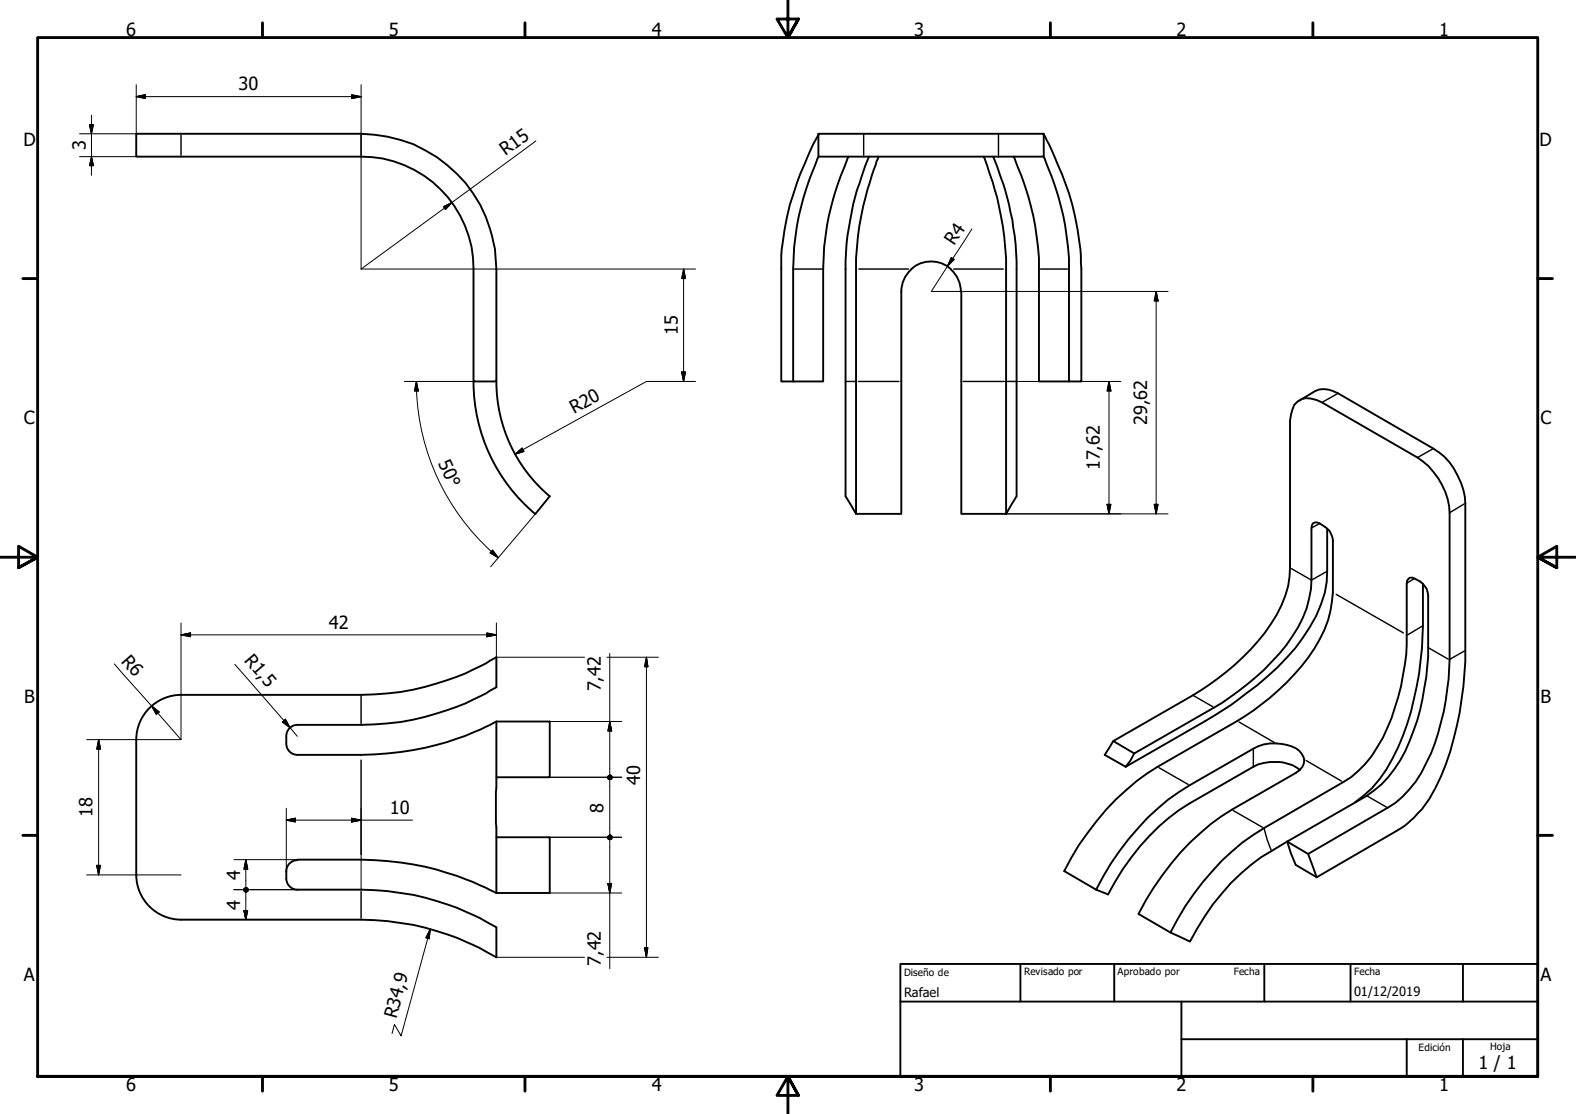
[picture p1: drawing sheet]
<svg xmlns="http://www.w3.org/2000/svg" width="420mm" height="297mm" viewBox="0 0 420 297" stroke-linecap="round" stroke-linejoin="round" font-family="sans-serif">
<!-- layer: Visible (ISO) -->
<g fill="none" stroke="#000" stroke-width=".51">
<path d="M36.3 35.7h60a36 36 0 0 1 36 36v30h-6.1v-30a29.9 29.9 0 0 0-29.9-29.9h-60zM218.2 35.7v.2a82.2 82.2 0 0 0-9.9 32.3v33.5h3.2M218.2 35.7h60.1v6.1h-60.1zM278.3 35.7v.2a82.2 82.2 0 0 1 9.9 32.3l.1 33.5h-3.3M218.2 41.8a77.3 77.3 0 0 0-6.7 29.9v30h8v-30a77.3 77.3 0 0 1 6.7-29.9M231.6 41.8l-.5 1.2a76.6 76.6 0 0 0-5.7 26.6v62.7l2.8 4.7M234.2 41.8a85.8 85.8 0 0 0-6 29.9v65.3M262.3 41.8a85.8 85.8 0 0 1 5.9 29.9v65.3M264.8 41.8a76.4 76.4 0 0 1 6.2 29.9v60.6l-2.8 4.7M270.3 41.8a77.3 77.3 0 0 1 6.7 29.9v30h8v-30a77.3 77.3 0 0 0-6.7-29.9M240.3 77.7v59.3h-12.1M243 71.7a7.9 7.9 0 0 1 10.5 0"/>
<path d="M243 71.8a7.9 7.9 0 0 0-2.7 6M253.5 71.8a7.9 7.9 0 0 1 2.7 6M256.3 77.7v59.3h11.9M126.2 101.8a46 46 0 0 0 16.5 35.2M132.3 101.8a39.9 39.9 0 0 0 14.3 30.6M346.5 106.8l4.1-2.5a6.2 6.2 0 0 1 6.1 .6l25.4 14.7a18.3 18.3 0 0 1 8.6 14.6v39.3a88.6 88.6 0 0 1-6.5 33.5 32.1 32.1 0 0 1-7.3 11 18.1 18.1 0 0 1-4.7 3.6l-21.2 12.3M146.6 132.3l-3.9 4.7M353.8 141v11.3a26 26 0 0 1-4.6 14.8 61.4 61.4 0 0 1-17 17.8l-4.2 3.2-4.2 2.6-23.7 13.8M379.3 155.7a112.5 112.5 0 0 1-1.6 27.3 60.6 60.6 0 0 1-9.9 24.8l-2 2.4-4.6 3.8M36.3 197.2v36.1M48.3 185.3h48a69.2 69.2 0 0 0 35.8-9.9l.2-.2v8a71.2 71.2 0 0 1-36 10.1h-17.1M48.3 185.3a12 12 0 0 0-12 12"/>
<path d="M76.3 196.3v1.9M76.3 198.3a2.98 2.98 0 0 0 3 3M79.3 193.3a2.98 2.98 0 0 0-3 3M132.3 192.4a77.6 77.6 0 0 1-36 8.9h-17.1M132.3 192.4h14.3v14.8h-14.3M132.3 192.4v45.7M296.8 197.6l-2.3 3.7 5.6 3.2M302.4 200.9l-1 1.9-1.3 1.7M346.6 205.3a11.5 11.5 0 0 0-12.5-.8l-17 9.7a60 60 0 0 0-21.7 24.3l-3.2-1.3M36.3 233.2a12 12 0 0 0 12 12M76.3 232.3v2M76.3 234.2a2.98 2.98 0 0 0 3 3"/>
<path d="M79.2 237.2h17.1a72.1 72.1 0 0 1 36 10.1v8a71.2 71.2 0 0 0-36-10.1h-48M79.2 229.2h17.1a77.6 77.6 0 0 1 36 8.9M79.3 229.3a2.98 2.98 0 0 0-3 3M132.3 223.3h14.3v14.8h-14.3M292.2 237.2a69.2 69.2 0 0 1 22.1-26l19.8-11.6a12.1 12.1 0 0 1 12.2 .5 3.2 3.2 0 0 1 .2 5.2l-1.1 .8-17 9.8a68.1 68.1 0 0 0-24.9 27.8l8.5 5M348.7 227.7l2.3 6.2M351 233.9l-5.6-3.3-1.2-3-1-3.2-4.2 2.5a54.4 54.4 0 0 0-19.8 20.7l-2 3.5-5.2-2.4a69.2 69.2 0 0 1 22.1-26.1l24-14.1a25.4 25.4 0 0 0 9.1-9.3 52.2 52.2 0 0 0 6.8-19.1 40.5 40.5 0 0 0 1-10.7v-13.8a1.35 1.35 0 0 1 .7-1.4 1.35 1.35 0 0 1 1.5 .1 5.3 5.3 0 0 1 3.5 4.4v14a65.6 65.6 0 0 1-7.4 30.1 27.6 27.6 0 0 1-8.9 9.4l-21.2 12.2 5.5 3.3 21.3-12.3a26.8 26.8 0 0 0 10.2-12 59.1 59.1 0 0 0 5.6-19.6l.4-2.8 .3-5.1v-39.1a19 19 0 0 0-8.5-14.8l-25.6-14.7a7.4 7.4 0 0 0-5.4-.9l-1.1 .6-.8 .9-.9 2.7-.3 1.7v39.1a26.6 26.6 0 0 1-5.1 15 65.2 65.2 0 0 1-20.8 19l-21.2 12.2 5.6 3.3 21.2-12.2a67.4 67.4 0 0 0 21-19 26.6 26.6 0 0 0 5-15l.2-14.6a1.26 1.26 0 0 1 2-.5 6.2 6.2 0 0 1 3.4 3.6l.1 14.8a32.1 32.1 0 0 1-8.3 19.7 67.4 67.4 0 0 1-17.2 14.6l-21.2 12.2a68.1 68.1 0 0 0-24.9 27.8l8.5 4.9"/>
</g>
<!-- layer: Visible fina (ISO) -->
<g fill="none" stroke="#000" stroke-width=".38">
<path d="M48.3 36.1v5.3M96.3 36.1v5.3M230.3 36.1v5.3M266.2 36.1v5.3M211.8 71.7h7.3M229 71.7h13.2M254.3 71.7h13.2M277.4 71.7h7.2M225.6 101.7h2.5M228.9 101.7h10.7M256.8 101.7h10.8M268.4 101.7h2.5"/>
<path d="M356.5 105l-3.8 2.2M381.9 119.7l-3.8 2.2M351.7 139.7l-1.9 1M390.4 134.4l-3.8 2.2M344.3 151.6l5.1 2.9M353.7 152.4l-3.8 2.1M356.2 158.5l17.9 10.3M377.1 154.3l-1.9 1.1M379.1 167l-3.8 2.3M381 172.8l5.1 3M390.4 173.6l-3.8 2.2M96.3 185.7v7.2"/>
<path d="M318.3 185.5l5 3M330.3 192.5l9.4 5.5M334.1 199.9v4.3M96.3 202.7v25.1M309 204.7l7.7 4.5M328.8 216.1l7.7 4.5M348.2 202.8l9.4 5.5M364.6 212.3l5.1 3M96.3 237.7v7.1M337.1 221.1l.7 2.8 1 2.7"/>
</g>
<!-- layer: Borde (ISO) -->
<g fill="none" stroke="#000" stroke-width=".76">
<path d="M210.1 0v10l-3-4.9h5.8l-2.8 4.9 2.8-4.9M70 6.1v3.9M140 6.1v3.9M280 6.1v3.9M350 6.1v3.9M6.1 74.3h3.9M410 74.3h3.9M0 148.6h10l-5-2.9v5.7l5-2.8-5 2.8M420 148.6h-10l5-2.9v5.7l-5-2.8 5 2.8M6.1 222.7h3.9M410 222.7h3.9M10 287v-277h400v277h-400h400"/>
<path d="M70 287v3.9M140 287v3.9M212.9 292.1l-2.8-5.1 2.8 5.1h-5.8l3-5.1v10M280 287v3.9M350 287v3.9"/>
</g>
<path d="M240 257h170v30h-170zM272 257v10.1M297.1 257v10.1M337.1 257v10.1M360 257v10.1M390 257v10.1M240 267.1h170M315 277.1h95M315 267.1v19.9M375 277.1v9.9M390 277.1v9.9" fill="none" stroke="#000" stroke-width=".51"/>
<!-- layer: Cota (ISO) -->
<g fill="none" stroke="#000" stroke-width=".27">
<path d="M23.9 33.3h1l-.5 2.4zM24.4 30.7v16M36.3 25.8l2.4-.5v1zM36.3 22.6v13.1h-15.1M36.3 25.8h60M93.7 25.3l2.6 .5-2.6 .5zM96.3 22.6v49.1M142.9 37.6l-46.6 34.1M21.2 41.8h15.1M24.4 41.8l.5 2.4h-1zM118.2 55.1l2.3-1.1-1.8 1.9zM96.3 71.7h89.1"/>
<path d="M182.2 71.7l.6 2.6h-1.1zM182.2 71.7v30M253.6 68.7l.8 .5-1.8 1.8zM259.1 61.1l-10.8 16.6h63.1M308.2 77.7l.5 2.5h-1zM308.2 77.7v59.3M181.7 99.2h1.1l-.6 2.5zM107.8 101.7h18.4M111 101.7l.5 2.6h-1zM111 101.7v2.6M111 104.3a61.3 61.3 0 0 0 20 42.8M185.4 101.7h-13.1l-35 19.4"/>
<path d="M267.6 101.7h31.2M295.7 101.7l.5 2.6h-1.1zM295.7 101.7v35.3M137.3 121.1l1.9-1.6 .5 .9zM142.7 137l-11.9 14.1M268.2 137h43.2M295.1 134.5h1.1l-.5 2.5zM307.7 134.5h1l-.5 2.5zM130.9 147.1l1.9 1.6M131.3 146.7l1.5 2-2.1-1.3zM30.5 177l17.8 20.2M48.3 169.3l2.5-.5v1z"/>
<path d="M48.3 169.3h84M48.3 166.1v31.1M62.6 177.2l16.6 19.1M129.8 168.8l2.5 .5-2.5 .5zM132.3 166.1v9.1h23.5M161.8 175.2h13.7M162.6 174.2v32.4M172.3 175.2l.4 2.6h-.9zM172.3 175.2v80.1M23.1 197.2h25.2M26.3 197.2l.5 2.6h-1zM26.3 197.2v36.1"/>
<path d="M40.4 188.2l2 1.7-.7 .6zM76.1 191.8l1.2 2.2-2-1.5zM146.6 192.4h19.1M162.6 192.4l.5 2.5h-1zM76.3 218.7l2.4-.5v1zM76.3 218.7h33.7M76.3 215.5v16.8M93.7 218.2l2.6 .5-2.6 .5zM96.3 215.5v21.7M146.6 207.2h19.1M162.6 207.9v14.7M23.1 233.3h25.2"/>
<path d="M25.8 230.7h1l-.5 2.6zM62.4 237.2h16.8M62.4 229.2h16.8M65.5 229.2l.5 2.6h-1zM65.5 229.2v7.5M65.5 237.9v7.3M146.6 238.1h19.1M146.6 223.3h19.1M162.1 235.6h1l-.5 2.5zM162.6 223.9v34.4M65 242.8h1l-.5 2.4zM114.7 247.8l-.3 2.5-.9-.3z"/>
<path d="M114.7 247.8l-7.8 28.4-1.7-3-.7 2.4M132.3 255.3h23.5M161.8 255.3h13.7M171.8 252.7h.9l-.4 2.6z"/>
</g>
<g fill="#000" stroke="#000" stroke-width=".27">
<path d="M23.9 33.3l.5 2.4zM23.9 33.3h1l-.5 2.4zM36.3 25.8l2.4-.5zM36.3 25.8l2.4-.5v1zM93.7 26.3l2.6-.5zM93.7 25.3l2.6 .5-2.6 .5zM24.4 41.8l.5 2.4zM24.4 41.8l.5 2.4h-1zM120.5 54l-1.8 1.9zM118.2 55.1l2.3-1.1-1.8 1.9zM182.2 71.7l.6 2.6zM182.2 71.7l.6 2.6h-1.1z"/>
<path d="M253.6 68.7l-1 2.3zM253.6 68.7l.8 .5-1.8 1.8zM181.7 99.2l.5 2.5zM181.7 99.2h1.1l-.6 2.5zM308.2 77.7l.5 2.5zM308.2 77.7l.5 2.5h-1zM111 101.7l.5 2.6zM111 101.7l.5 2.6h-1zM137.3 121.1l1.9-1.6zM137.3 121.1l1.9-1.6 .5 .9zM295.7 101.7l.5 2.6zM295.7 101.7l.5 2.6h-1.1z"/>
<path d="M295.1 134.5l.6 2.5zM295.1 134.5h1.1l-.5 2.5zM307.7 134.5l.5 2.5zM307.7 134.5h1l-.5 2.5zM130.7 147.4l2.1 1.3zM131.3 146.7l1.5 2-2.1-1.3zM48.3 169.3l2.5-.5zM48.3 169.3l2.5-.5v1zM129.8 169.8l2.5-.5zM129.8 168.8l2.5 .5-2.5 .5zM172.3 175.2l.4 2.6zM172.3 175.2l.4 2.6h-.9z"/>
<path d="M26.3 197.2l.5 2.6zM26.3 197.2l.5 2.6h-1zM40.4 188.2l2 1.7zM40.4 188.2l2 1.7-.7 .6zM75.3 192.5l2 1.5zM76.1 191.8l1.2 2.2-2-1.5zM162.6 192.4l.5 2.5zM162.6 192.4l.5 2.5h-1zM76.3 218.7l2.4-.5zM76.3 218.7l2.4-.5v1zM93.7 219.2l2.6-.5zM93.7 218.2l2.6 .5-2.6 .5z"/>
<path d="M162.2 206.9l.4-.3-.7 .6zM162.6 206.6l-.4 1.2-.3-.6zM162.6 206.6v1.3l-.4-.1zM162.6 206.6l.5 1.2-.5 .1zM162.6 206.6l.6 .6-.1 .6zM162.6 206.6l.5 .3 .1 .3zM162.6 206.6l.5 .3zM162.6 207.9l.6-.7-.1 .6zM163.1 206.9l.1 .3-.6 .7zM162.6 206.6l.5 .3-.5 1zM162.2 206.9l.4-.3v1.3zM162.2 206.9l.4 1-.7-.7z"/>
<path d="M161.9 207.2l.7 .7-.4-.1zM162.2 207.8l.4 .1zM25.8 230.7l.5 2.6zM25.8 230.7h1l-.5 2.6zM65.2 236.8l.3-.1-.6 .5zM64.9 237.2l.6-.5-.3 1zM65.5 236.7v1.2l-.3-.2zM65.5 236.7l.5 1-.5 .2zM65.5 236.7l.7 .5-.2 .5zM65.5 236.7l.5 .1 .2 .4zM65.5 236.7l.5 .1zM65.5 237.9l.7-.7-.2 .5z"/>
<path d="M66 236.8l.2 .4-.7 .7zM65.5 236.7l.5 .1-.5 1.1zM65.2 236.8l.3-.1v1.2zM65.2 236.8l.3 1.1-.6-.7zM64.9 237.2l.6 .7-.3-.2zM65.2 237.7l.3 .2zM65.5 229.2l.5 2.6zM65.5 229.2l.5 2.6h-1zM162.1 235.6l.5 2.5zM162.1 235.6h1l-.5 2.5zM162.2 222.9l.4-.3-.7 .7zM162.6 222.6l-.4 1.2-.3-.5z"/>
<path d="M162.6 222.6v1.3l-.4-.1zM162.6 222.6l.5 1.2-.5 .1zM162.6 222.6l.6 .7-.1 .5zM162.6 222.6l.5 .3 .1 .4zM162.6 222.6l.5 .3zM162.6 223.9l.6-.6-.1 .5zM163.1 222.9l.1 .4-.6 .6zM162.6 222.6l.5 .3-.5 1zM162.2 222.9l.4-.3v1.3zM162.2 222.9l.4 1-.7-.6zM161.9 223.3l.7 .6-.4-.1zM162.2 223.8l.4 .1z"/>
<path d="M65 242.8l.5 2.4zM65 242.8h1l-.5 2.4zM114.7 247.8l-.3 2.5zM114.7 247.8l-.3 2.5-.9-.3zM171.8 252.7l.5 2.6zM171.8 252.7h.9l-.4 2.6z"/>
</g>
<g font-size="4.8">
<text x="33.7" y="9.6">6</text>
<text x="103.6" y="9.6">5</text>
<text x="173.7" y="9.6">4</text>
<text x="243.7" y="9.6">3</text>
<text x="313.7" y="9.6">2</text>
<text x="383.7" y="9.6">1</text>
<text x="63.6" y="24.1">30</text>
<text x="6.2" y="39">D</text>
<text x="22.9" y="40" transform="rotate(-90 22.9 40)">3</text>
<text x="134.7" y="41.6" transform="rotate(-36 134.7 41.6)">R15</text>
<text x="410.5" y="39">D</text>
<text x="254.4" y="65.5" transform="rotate(-57 254.4 65.5)">R4</text>
<text x="180.7" y="89.4" transform="rotate(-90 180.7 89.4)">15</text>
<text x="6.3" y="113.1">C</text>
<text x="153" y="110.5" transform="rotate(-29 153 110.5)">R20</text>
<text x="305.8" y="113.3" transform="rotate(-90 305.8 113.3)">29,62</text>
<text x="410.7" y="113.1">C</text>
<text x="116.7" y="123.4" transform="rotate(65 116.7 123.4)">50°</text>
<text x="293.2" y="125.3" transform="rotate(-90 293.2 125.3)">17,62</text>
<text x="87.6" y="167.8">42</text>
<text x="32.1" y="176.5" transform="rotate(49 32.1 176.5)">R6</text>
<text x="64.9" y="176.1" transform="rotate(49 64.9 176.1)">R1,5</text>
<text x="160.1" y="184.3" transform="rotate(-90 160.1 184.3)">7,42</text>
<text x="6.5" y="187.4">B</text>
<text x="410.7" y="187.4">B</text>
<text x="170.7" y="209.4" transform="rotate(-90 170.7 209.4)">40</text>
<text x="24.6" y="217.9" transform="rotate(-90 24.6 217.9)">18</text>
<text x="103.9" y="217">10</text>
<text x="160.9" y="216.6" transform="rotate(-90 160.9 216.6)">8</text>
<text x="64" y="234.6" transform="rotate(-90 64 234.6)">4</text>
<text x="64" y="242.6" transform="rotate(-90 64 242.6)">4</text>
<text x="160.1" y="257.5" transform="rotate(-90 160.1 257.5)">7,42</text>
<text x="6.3" y="261.6">A</text>
<text x="410.7" y="261.6">A</text>
<text x="105.7" y="271.8" transform="rotate(-75 105.7 271.8)">R34,9</text>
<text x="394.2" y="285">1 / 1</text>
<text x="33.7" y="290.9">6</text>
<text x="103.6" y="290.9">5</text>
<text x="173.7" y="290.9">4</text>
<text x="243.7" y="290.9">3</text>
<text x="313.7" y="290.9">2</text>
<text x="383.7" y="290.9">1</text>
</g>
<g font-size="3.4">
<text x="241" y="265.9">Rafael</text>
<text x="361.1" y="265.5">01/12/2019</text>
</g>
<g font-size="2.7">
<text x="241" y="260.2">Diseño de</text>
<text x="273" y="260.1">Revisado por</text>
<text x="297.9" y="260.1">Aprobado por</text>
<text x="328.9" y="260.1">Fecha</text>
<text x="361.1" y="260.1">Fecha</text>
<text x="378.2" y="280.3">Edición</text>
<text x="397.3" y="280">Hoja</text>
</g>
</svg>
